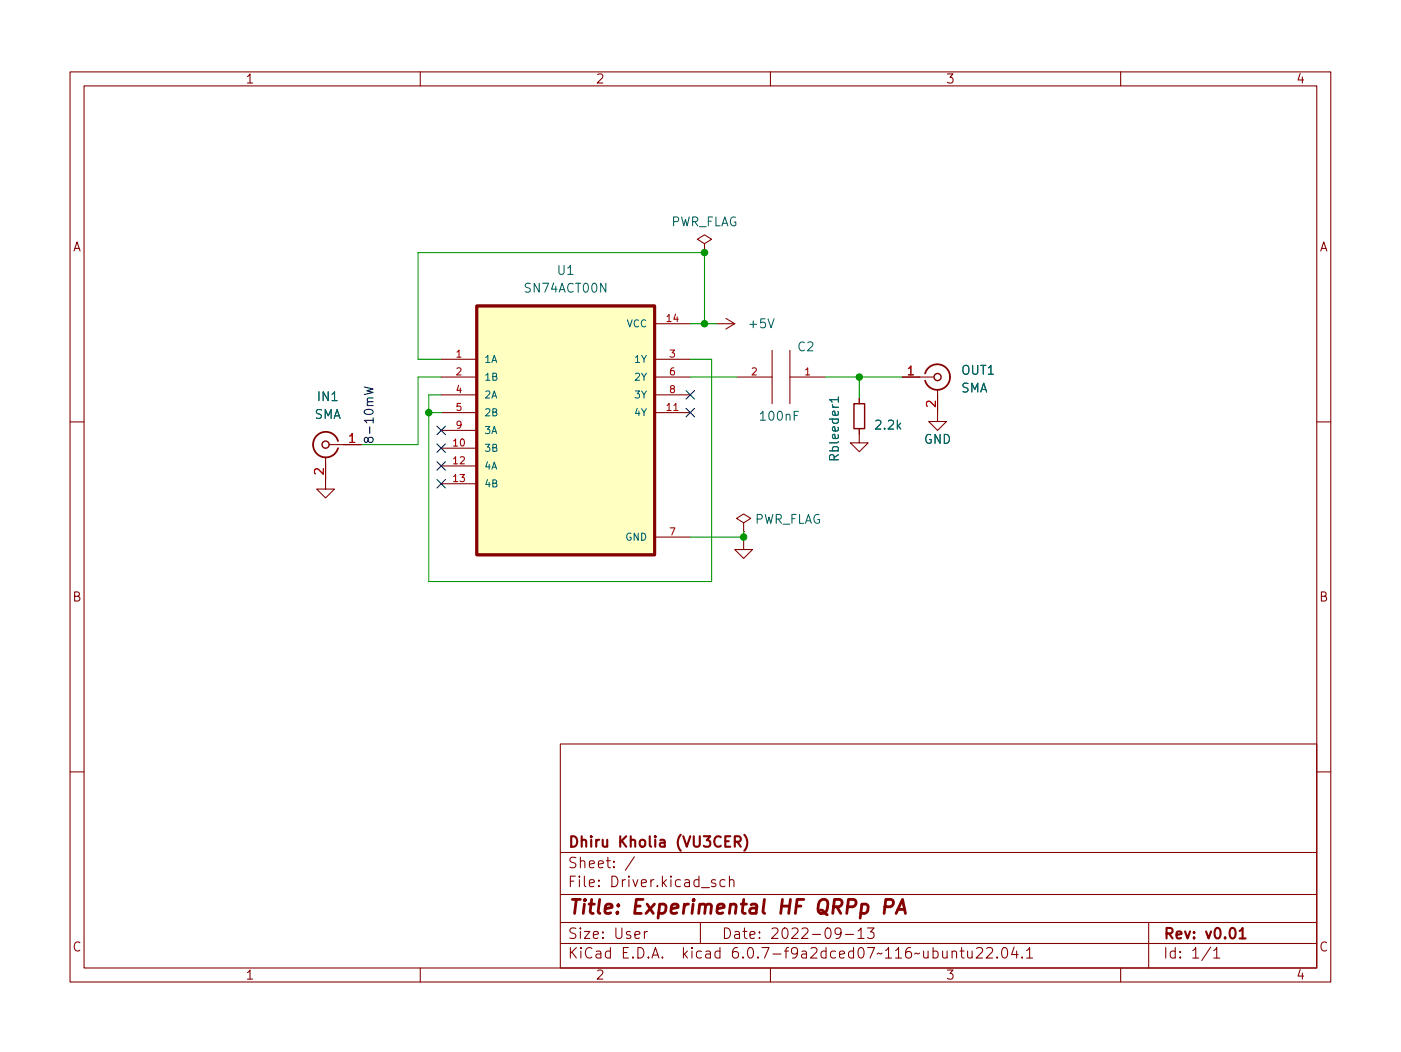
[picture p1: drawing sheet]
<svg xmlns="http://www.w3.org/2000/svg" width="200mm" height="150mm" viewBox="0 0 200 150" stroke-linecap="round" stroke-linejoin="round" font-family="sans-serif">
<g fill="none" stroke="#840000" stroke-width=".15">
<path d="M10 10.3h180v130h-180zM12 12.3h176v126h-176zM60 10.3v2M110 10.3v2M160 10.3v2M100.6 34.8l1-.6-1-.7-1 .7 1 .6v1.3M100.6 36.1h.1M63 53.9h5.1M63 51.3h5.1M63 58.9h5.1M63 56.4h5.1M93.5 46.2h5.1"/>
<path d="M93.5 53.9h5.1M93.5 51.3h5.1M93.5 58.9h5.1M93.5 56.4h5.1M102.4 46.2h2.5M103.6 45.5l1.3 .7M104.9 46.2l-1.3 .8M105.2 53.9h5M110.2 50.1v7.6M112.8 53.9h5.1M112.8 50.1v7.6M122.7 56.9v.8"/>
<path d="M128.8 53.9h4.5M133.9 55.6v4.6h-1.3l1.3 1.3 1.2-1.3h-1.2M10 60.3h2M46.5 65.3v4.6h1.3l-1.3 1.2-1.3-1.2h1.3M47 63.5h4.6M63 64h5.1M63 66.6h5.1M63 69.1h5.1M63 61.5h5.1M93.5 76.7h5.1M106.2 74.7l1-.6-1-.7-1 .7 1 .6v1.3M106.2 76h.1"/>
<path d="M106.2 77.2v1.3h1.2l-1.2 1.3-1.3-1.3h1.3M122.7 61.2v2.1h1.3l-1.3 1.2-1.3-1.2h1.3M188 60.3h2M10 110.3h2M80 106.3h108v32h-108zM188 110.3h2M60 138.3v2M80 134.8h108M80 131.8h108M80 127.8h108M80 121.8h108M90.6 122.4l-1.3 1.9"/>
<path d="M92 133.1v1M92.4 133.1h-.3l-.1 .2M100 131.8v3M102.1 125.7h-.3l-.2 .2v.2l.5 .1v.4l-.1 .1-.4-.1M103.5 125.7h-.4l-.3 .2v.5l.1 .2 .2 .1 .4-.1M104.1 125.8a.37 .37 0 0 1 .7 .1v.8M104.1 125.2v1.5M110 138.3v2M120.1 133.2l-.3 .3h-.3l-.3-.3v-.4l.2-.2h.4l.2 .1a.99 .99 0 0 1-.4 1.4h-.2M120.7 133.5h1.2M122.5 133l.4-.4v1.5M122.5 134.1h.9"/>
<path d="M123.9 132.6h.9l-.5 .5a.41 .41 0 0 1 .5 .3v.4l-.2 .2-.5 .1-.2-.2M135.9 136a.37 .37 0 0 1 .7 .1v.8M135.9 135.9v1M137.1 135.9h.5M137.3 135.4v1.2l.1 .2 .2 .1M138.1 135.9l.1 .9a.41 .41 0 0 0 .6-.1M138.8 135.9v1M139.4 135.5l.2-.1h.5a.41 .41 0 0 1 .1 .6l-.8 .9h.9M140.9 135.5l.2-.1h.5a.41 .41 0 0 1 0 .6l-.8 .9h.9M142.4 136.7v.2M143.2 135.4a.36 .36 0 0 1 .6 .2 .77 .77 0 0 1-.4 1.3 1 1 0 0 1-.2-1.5zM144.8 135.3l-.4 1.1h1"/>
<path d="M145.1 135.9v1M145.9 136.7v.2M146.6 135.8l.4-.4v1.5M146.6 136.9h.8M160 138.3v2M164 131.8v6.5M172.9 135.3l-1.3 1.9M173.3 135.8l.4-.4v1.5M173.3 136.9h.8"/>
</g>
<path d="M106.3 119.2a1.72 1.72 0 0 1 0 2.3M104.9 120.2h.6a.41 .41 0 0 0 .3-.3 .41 .41 0 0 0-.3-.4h-.6v1.5M105.3 120.2l.5 .8M177 133l.4-.4v1.5M177 134.1h.8" fill="none" stroke="#840000" stroke-width=".3"/>
<path d="M126.3 129.5h.8a.55 .55 0 0 0 .5-.4 .55 .55 0 0 0-.4-.6h-.7l-.3 2M127.9 130.5l1-2 .4 2M128.2 129.9h1" fill="none" stroke="#840000" stroke-width=".4"/>
<path d="M132.1 53.4a1.81 1.81 0 0 1 2.8-1 1.81 1.81 0 0 1 0 2.9 1.81 1.81 0 0 1-2.8-.9M44.7 63.5a1.81 1.81 0 0 0 1.6 1.8 1.81 1.81 0 0 0 2-1.3M48.3 63a1.81 1.81 0 0 0-2-1.3 1.81 1.81 0 0 0-1.6 1.8" fill="none" stroke="#840000" stroke-width=".25"/>
<g fill="none" stroke="#840000" stroke-width=".2">
<path d="M121.9 57.7h1.5v3.5h-1.5z"/>
<circle cx="133.9" cy="53.9" r=".51"/>
<circle cx="46.5" cy="63.5" r=".51"/>
</g>
<path d="M119.7 56.7v.8" fill="none" stroke="#006464" stroke-width=".15"/>
<path d="M68.1 43.7h25.4v35.6h-25.4z" fill="#ffffc2" stroke="#ffffc2" stroke-width=".14"/>
<path d="M68.1 43.7h25.4v35.6h-25.4z" fill="none" stroke="#840000" stroke-width=".41"/>
<path d="M52 55.3l1.3 .3-.9 .2 .9 .3-1.3 .3" fill="none" stroke="#0f0f0f" stroke-width=".15"/>
<path d="M61.2 58.9h1.8M63 53.9h-3.3v9.6h-8.1M98.6 53.9h6.6M98.6 51.3h3v31.8h-40.4v-26.7h1.8M98.6 46.2h3.8M100.6 46.2v-10.1h-40.9v15.2h3.3M117.9 53.9h10.9M122.7 53.9v3M98.6 76.7h7.6M106.2 76v1.2" fill="none" stroke="#009600" stroke-width=".15"/>
<path d="M97.9 58.3l1.3 1.3M97.9 55.8l1.3 1.2M99.2 58.3l-1.3 1.3M99.2 55.8l-1.3 1.2M62.4 68.5l1.2 1.2M62.4 66l1.2 1.2M62.4 63.4l1.2 1.2M62.4 60.9l1.2 1.2M63.6 68.5l-1.2 1.2M63.6 66l-1.2 1.2M63.6 63.4l-1.2 1.2M63.6 60.9l-1.2 1.2" fill="none" stroke="#000084" stroke-width=".15"/>
<g fill="#009600" stroke="#009600" stroke-width=".15">
<circle cx="100.6" cy="46.2" r=".46"/>
<circle cx="100.6" cy="36.1" r=".46"/>
<circle cx="61.2" cy="58.9" r=".46"/>
<circle cx="106.2" cy="76.7" r=".46"/>
<circle cx="122.7" cy="53.9" r=".46"/>
</g>
<text font-size="2.8" fill="#840000" x="81" y="130.6">Title: Experimental HF QRPp PA</text>
<g font-size="2.1" fill="#840000">
<text x="81" y="124">Sheet: /</text>
<text x="81" y="121">Dhiru Kholia (VU3CER)</text>
<text x="81" y="126.7">File: Driver.kicad_sch</text>
<text x="81" y="136.9">KiCad E.D.A. kicad 6.0.7-f9a2dced07~116~ubuntu22.04.1</text>
<text x="81" y="134.1">Size: User</text>
<text x="103" y="134.1">Date: 2022-09-13</text>
<text x="166" y="134.1">Rev: v0.01</text>
<text x="166" y="136.9">Id: 1/1</text>
</g>
<g font-size="1.8" fill="#840000">
<text x="35" y="11.9">1</text>
<text x="85" y="11.9">2</text>
<text x="135" y="11.9">3</text>
<text x="185" y="11.9">4</text>
<text x="10.3" y="35.9">A</text>
<text x="188.3" y="35.9">A</text>
<text x="10.3" y="85.9">B</text>
<text x="188.3" y="85.9">B</text>
<text x="10.3" y="135.9">C</text>
<text x="188.3" y="135.9">C</text>
<text x="35" y="139.9">1</text>
<text x="85" y="139.9">2</text>
<text x="135" y="139.9">3</text>
<text x="185" y="139.9">4</text>
</g>
<g font-size="1.8" fill="#006464">
<text x="95.6" y="32.3">PWR_FLAG</text>
<text x="75.1" y="41.8">SN74ACT00N</text>
<text x="79.6" y="39.3">U1</text>
<text x="107.1" y="46.9">+5V</text>
<text x="113.9" y="50.2">C2</text>
<text x="137.3" y="53.5">OUT1</text>
<text x="44.8" y="59.8">SMA</text>
<text x="45.4" y="57.3">IN1</text>
<text x="137.1" y="56.1">SMA</text>
<text x="108.7" y="60.1">100nF</text>
<text x="119.8" y="65.5" transform="rotate(-90 119.8 65.5)">Rbleeder1</text>
<text x="125.1" y="61.4">2.2k</text>
<text x="131.9" y="63.4">GND</text>
<text x="107.6" y="74.8">PWR_FLAG</text>
</g>
<g font-size="1.8" fill="#a90000">
<text x="129.6" y="53.6">1</text>
<text x="133.6" y="58.2" transform="rotate(-90 133.6 58.2)">2</text>
<text x="49.8" y="63.3">1</text>
<text x="46.2" y="67.8" transform="rotate(-90 46.2 67.8)">2</text>
</g>
<text font-size="1.8" fill="#0f0f0f" x="53.3" y="63.5" transform="rotate(-90 53.3 63.5)">8-10mW</text>
<g font-size="1.4" fill="#006464">
<text x="89.5" y="46.8">VCC</text>
<text x="69.1" y="51.8">1A</text>
<text x="90.7" y="51.8">1Y</text>
<text x="69.1" y="54.4">1B</text>
<text x="69.1" y="56.9">2A</text>
<text x="69.1" y="59.5">2B</text>
<text x="90.7" y="59.5">4Y</text>
<text x="90.7" y="54.4">2Y</text>
<text x="90.7" y="56.9">3Y</text>
<text x="69.1" y="64.5">3B</text>
<text x="69.1" y="62">3A</text>
<text x="69.1" y="67.1">4A</text>
<text x="69.1" y="69.6">4B</text>
<text x="89.3" y="77.2">GND</text>
</g>
<g font-size="1.4" fill="#a90000">
<text x="95.2" y="46">14</text>
<text x="65.1" y="51.1">1</text>
<text x="65.1" y="53.6">2</text>
<text x="95.6" y="51.1">3</text>
<text x="95.6" y="53.6">6</text>
<text x="107.3" y="53.6">2</text>
<text x="114.9" y="53.6">1</text>
<text x="65.1" y="56.2">4</text>
<text x="65.1" y="58.7">5</text>
<text x="95.2" y="58.7">11</text>
<text x="95.6" y="56.2">8</text>
<text x="64.7" y="63.8">10</text>
<text x="65.1" y="61.2">9</text>
<text x="64.7" y="66.3">12</text>
<text x="64.7" y="68.9">13</text>
<text x="95.6" y="76.5">7</text>
</g>
</svg>
